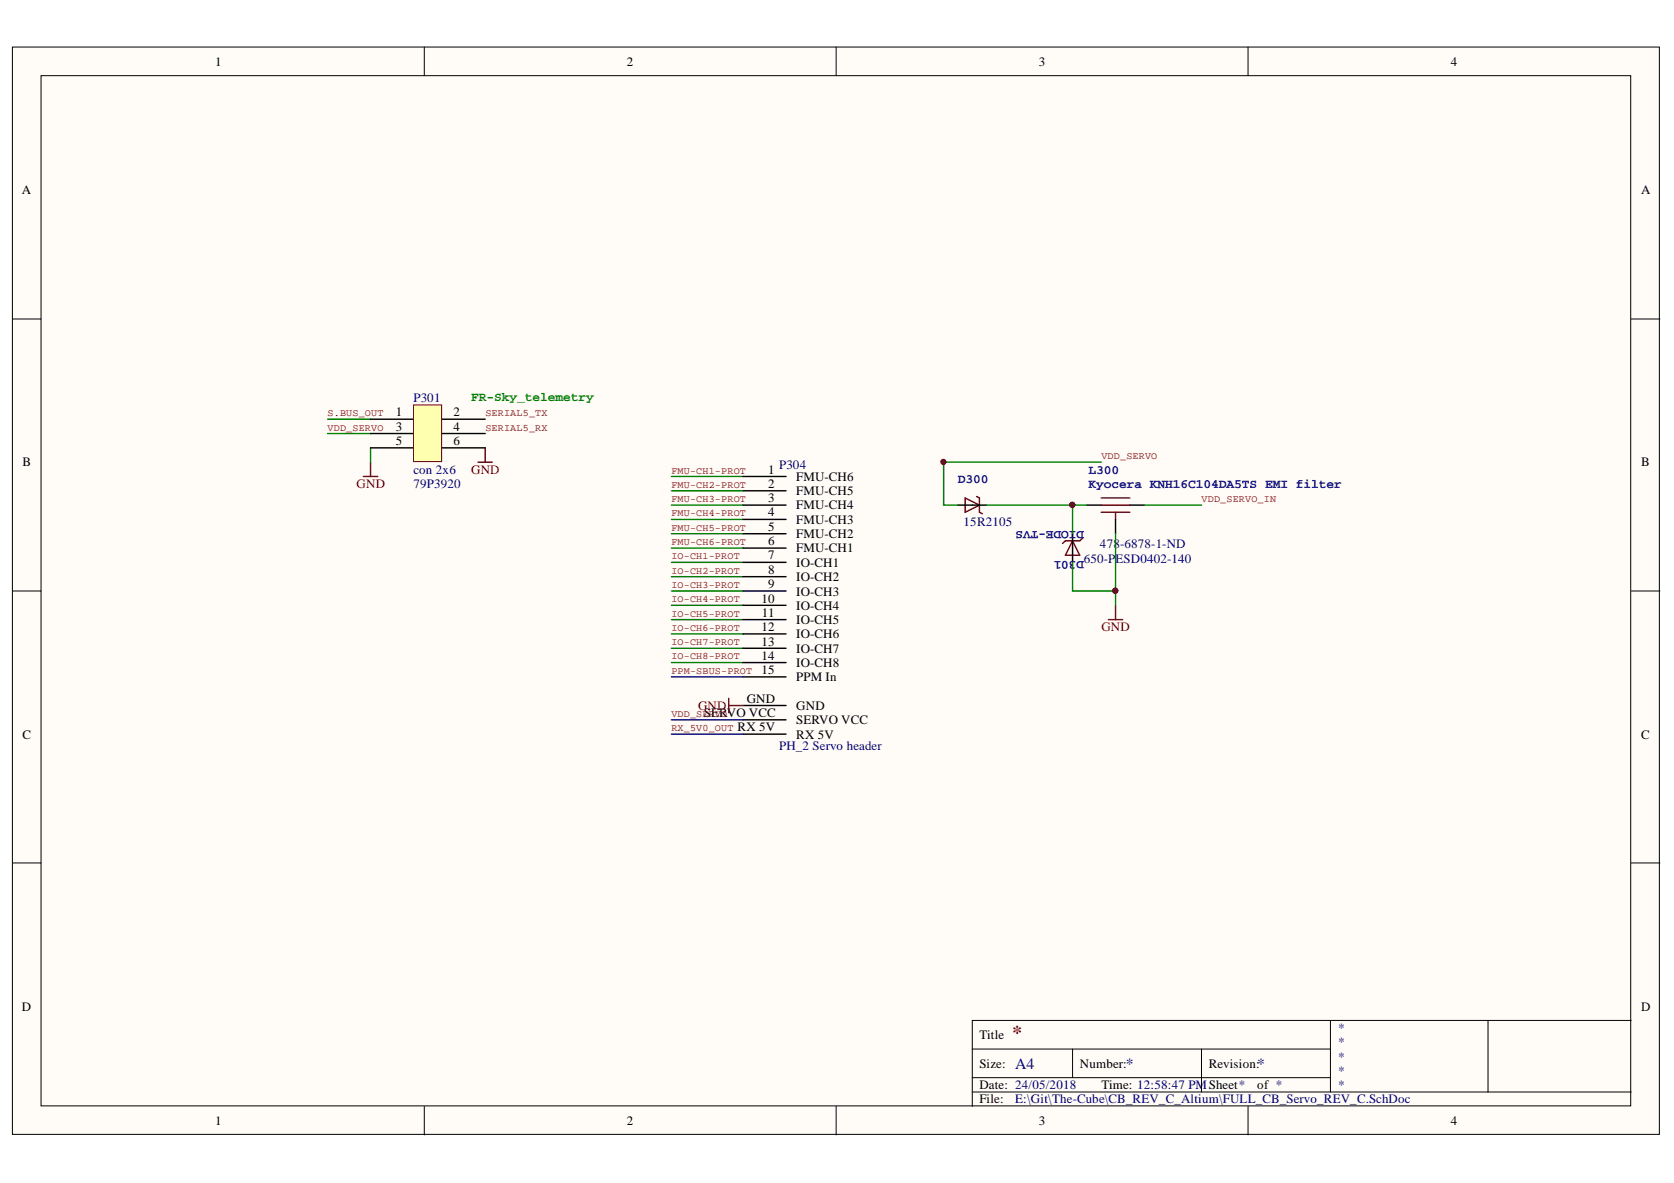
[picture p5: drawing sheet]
<svg xmlns="http://www.w3.org/2000/svg" width="297mm" height="210mm" viewBox="0 0 297 210" stroke-linecap="round" stroke-linejoin="round" font-family="sans-serif">
<g fill="#fffcf8" stroke="#000" stroke-width=".18">
<path d="M2.2 8.3h292.2v193h-292.2z"/>
<path d="M7.3 13.4h282.1v182.8h-282.1z"/>
</g>
<g fill="none" stroke="#000" stroke-width=".18">
<path d="M75.3 8.3v5.1M148.4 8.3v5.1M221.5 8.3v5.1M2.2 56.6h5.1M289.5 56.6h5M2.2 104.9h5.1M289.5 104.9h5M2.2 153.1h5.1M289.5 153.1h5M75.3 196.3v5.1M148.4 196.3v5.1M172.5 186.1h63.6"/>
<path d="M172.5 193.8h117M172.5 191.2h63.6M190.3 186.1v5.1M213.2 186.1v7.7M221.5 196.3v5.1M236.1 181.1v12.7M264 181.1h-91.5v15.2M289.5 181.1h-25.5v12.7"/>
</g>
<g fill="#000080" stroke="#000080" stroke-width=".18">
<circle cx="190.3" cy="89.6" r=".46"/>
<circle cx="197.9" cy="104.8" r=".46"/>
</g>
<g fill="none" stroke="#800000" stroke-width=".25">
<path d="M86.1 79.5v2.5M64.5 84.5h2.5M65.8 82v2.5M84.8 82h2.6M171.3 88.4l2.5 1.2-2.5 1.3zM173.3 88.1l.5 .3v2.5l.5 .2M190.3 96l1.3 2.5h-2.6zM192.1 95.5l-.5 .5h-2.6l-.5 .4M195.4 90.9h5.1M195.4 88.4h5.1M195.4 89.6h5.1M197.9 90.9v1.3"/>
<path d="M196.7 109.9h2.5M197.9 107.4v2.5M129.3 123.9v2.6M129.3 125.2h2.5"/>
</g>
<g fill="none" stroke="#000" stroke-width=".25">
<path d="M65.8 74.4h7.6M65.8 76.9h7.6M65.8 79.5h7.6M78.5 74.4h7.6M78.5 76.9h7.6M78.5 79.5h7.6M131.8 89.6h7.7M131.8 84.5h7.7M131.8 87.1h7.7M131.8 92.2h7.7M131.8 94.7h7.7M131.8 97.2h7.7"/>
<path d="M131.8 99.8h7.7M170 89.6h5.1M190.3 94.7v5.1M192.9 89.6h2.5M197.9 92.2v2.5M200.5 89.6h2.5M131.8 102.3h7.7M131.8 104.9h7.7M131.8 107.4h7.7M131.8 109.9h7.7M131.8 112.5h7.7M131.8 115h7.7"/>
<path d="M131.8 117.6h7.7M131.8 130.3h7.7M131.8 125.2h7.7M131.8 127.7h7.7M131.8 120.1h7.7"/>
</g>
<g fill="none" stroke="#008000" stroke-width=".25">
<path d="M58.1 76.9h7.7M58.1 74.4h7.7M65.8 79.5v2.5M119.1 89.6h12.7M119.1 84.5h12.7M119.1 87.1h12.7M119.1 92.2h12.7M119.1 94.7h12.7M119.1 97.2h12.7M119.1 99.8h12.7M175.1 89.6h17.8M190.3 99.8v5.1h7.6"/>
<path d="M190.3 89.6v5.1M195.4 82h-28v7.6h2.6M197.9 94.7v12.7M203 89.6h10.2M119.1 117.6h12.7M119.1 115h12.7M119.1 112.5h12.7M119.1 107.4h12.7M119.1 109.9h12.7M119.1 104.9h12.7M119.1 102.3h12.7"/>
</g>
<g fill="#800000" stroke="#800000" stroke-width=".18">
<circle cx="197.9" cy="104.8" r=".46"/>
<circle cx="167.4" cy="82" r=".46"/>
<circle cx="190.3" cy="89.6" r=".46"/>
</g>
<path d="M119.1 120.1h12.7M119.1 127.7h12.7M119.1 130.3h12.7" fill="none" stroke="#000080" stroke-width=".25"/>
<path d="M73.4 71.8h5v10.1h-5z" fill="#ffffb0" stroke="#800000" stroke-width=".18"/>
<text font-size="3.5" fill="#800000" x="179.6" y="184.4">*</text>
<g font-size="2.8" fill="#000080">
<text x="180.1" y="189.6">A4</text>
<text x="199.8" y="189.6">*</text>
<text x="223.1" y="189.6">*</text>
</g>
<g font-size="2.3">
<text x="38.2" y="11.7">1</text>
<text x="111.3" y="11.7">2</text>
<text x="184.4" y="11.7">3</text>
<text x="257.5" y="11.7">4</text>
<text x="3.9" y="34.5">A</text>
<text x="291.2" y="34.5">A</text>
<text x="70.2" y="73.9">1</text>
<text x="70.2" y="76.4">3</text>
<text x="80.5" y="76.4">4</text>
<text x="80.5" y="73.9">2</text>
<text x="4" y="82.8">B</text>
<text x="70.2" y="79">5</text>
<text x="80.5" y="79">6</text>
<text x="291.2" y="82.8">B</text>
<text x="136.3" y="84">1</text>
<text x="136.3" y="86.6">2</text>
<text x="136.3" y="89.1">3</text>
<text x="141.3" y="85.3">FMU-CH6</text>
<text x="141.3" y="87.8">FMU-CH5</text>
<text x="136.3" y="91.6">4</text>
<text x="136.3" y="94.2">5</text>
<text x="141.3" y="90.4">FMU-CH4</text>
<text x="141.3" y="92.9">FMU-CH3</text>
<text x="141.3" y="95.4">FMU-CH2</text>
<text x="136.3" y="96.7">6</text>
<text x="136.3" y="99.2">7</text>
<text x="136.3" y="101.8">8</text>
<text x="141.3" y="98">FMU-CH1</text>
<text x="141.3" y="100.5">IO-CH1</text>
<text x="135.1" y="106.9">10</text>
<text x="136.3" y="104.4">9</text>
<text x="141.3" y="103.1">IO-CH2</text>
<text x="141.3" y="105.7">IO-CH3</text>
<text x="135.1" y="112">12</text>
<text x="135.2" y="109.5">11</text>
<text x="141.3" y="108.2">IO-CH4</text>
<text x="141.3" y="110.7">IO-CH5</text>
<text x="141.3" y="113.3">IO-CH6</text>
<text x="135.1" y="114.6">13</text>
<text x="135.1" y="117.1">14</text>
<text x="135.1" y="119.6">15</text>
<text x="141.3" y="115.8">IO-CH7</text>
<text x="141.3" y="118.4">IO-CH8</text>
<text x="132.5" y="124.7">GND</text>
<text x="141.3" y="126">GND</text>
<text x="141.3" y="120.9">PPM In</text>
<text x="4" y="131">C</text>
<text x="124.9" y="127.2">SERVO VCC</text>
<text x="130.9" y="129.8">RX 5V</text>
<text x="141.3" y="131">RX 5V</text>
<text x="141.3" y="128.5">SERVO VCC</text>
<text x="291.2" y="131">C</text>
<text x="3.9" y="179.3">D</text>
<text x="291.2" y="179.3">D</text>
<text x="173.8" y="184.4">Title</text>
<text x="173.8" y="189.5">Size:</text>
<text x="191.6" y="189.5">Number:</text>
<text x="214.5" y="189.5">Revision:</text>
<text x="173.8" y="193.3">Date: 24/05/2018</text>
<text x="173.8" y="195.8">File:</text>
<text x="195.4" y="193.3">Time: 12:58:47 PMSheet*</text>
<text x="223.1" y="193.3">of *</text>
<text x="38.2" y="199.6">1</text>
<text x="111.3" y="199.6">2</text>
<text x="184.4" y="199.6">3</text>
<text x="257.5" y="199.6">4</text>
</g>
<g font-size="2.3" fill="#000080">
<text x="73.4" y="71.4">P301</text>
<text x="138.2" y="83.3">P304</text>
<text x="73.4" y="86.6">79P3920</text>
<text x="73.4" y="84">con 2x6</text>
<text x="170" y="85.6">D300</text>
<text x="193.2" y="84.1">L300</text>
<text x="193.2" y="86.7">Kyocera KNH16C104DA5TS EMI filter</text>
<text x="171" y="93.4">15R2105</text>
<text x="189.7" y="94.3" transform="rotate(-180 189.7 94.3)">ODE-TVS</text>
<text x="192.4" y="94.3" transform="rotate(-180 192.4 94.3)">DI</text>
<text x="189.7" y="99.6" transform="rotate(-180 189.7 99.6)">01</text>
<text x="192.3" y="99.8">650-PESD0402-140</text>
<text x="192.4" y="99.6" transform="rotate(-180 192.4 99.6)">D3</text>
<text x="195.2" y="97.2">478-6878-1-ND</text>
<text x="138.2" y="133.1">PH_2 Servo header</text>
<text x="237.3" y="183.1">*</text>
<text x="237.3" y="185.7">*</text>
<text x="237.3" y="188.2">*</text>
<text x="237.3" y="190.7">*</text>
<text x="180.1" y="195.8">E:\Git\The-Cube\CB_REV_C_Altium\FULL_CB_Servo_REV_C.SchDoc</text>
<text x="237.3" y="193.3">*</text>
</g>
<text font-size="2.3" fill="#008000" x="83.6" y="71.2">FR-Sky_telemetry</text>
<g font-size="2.3" fill="#800000">
<text x="63.3" y="86.6">GND</text>
<text x="83.6" y="84">GND</text>
<text x="195.4" y="112">GND</text>
<text x="123.9" y="126">GND</text>
</g>
<g font-size="1.8" fill="#800000">
<text x="58.1" y="76.4">VDD_SERVO</text>
<text x="58.1" y="73.9">S.BUS_OUT</text>
<text x="86.1" y="73.9">SERIAL5_TX</text>
<text x="86.1" y="76.4">SERIAL5_RX</text>
<text x="195.4" y="81.5">VDD_SERVO</text>
<text x="119.1" y="89.1">FMU-CH3-PROT</text>
<text x="119.1" y="86.6">FMU-CH2-PROT</text>
<text x="119.1" y="84">FMU-CH1-PROT</text>
<text x="213.2" y="89.1">VDD_SERVO_IN</text>
<text x="119.1" y="94.2">FMU-CH5-PROT</text>
<text x="119.1" y="91.6">FMU-CH4-PROT</text>
<text x="119.1" y="96.7">FMU-CH6-PROT</text>
<text x="119.1" y="101.8">IO-CH2-PROT</text>
<text x="119.1" y="99.2">IO-CH1-PROT</text>
<text x="119.1" y="106.9">IO-CH4-PROT</text>
<text x="119.1" y="104.3">IO-CH3-PROT</text>
<text x="119.1" y="111.9">IO-CH6-PROT</text>
<text x="119.1" y="109.4">IO-CH5-PROT</text>
<text x="119.1" y="117">IO-CH8-PROT</text>
<text x="119.1" y="114.5">IO-CH7-PROT</text>
<text x="119.1" y="119.5">PPM-SBUS-PROT</text>
<text x="119.1" y="129.7">RX_5V0_OUT</text>
<text x="119.1" y="127.1">VDD_SERVO</text>
</g>
</svg>
